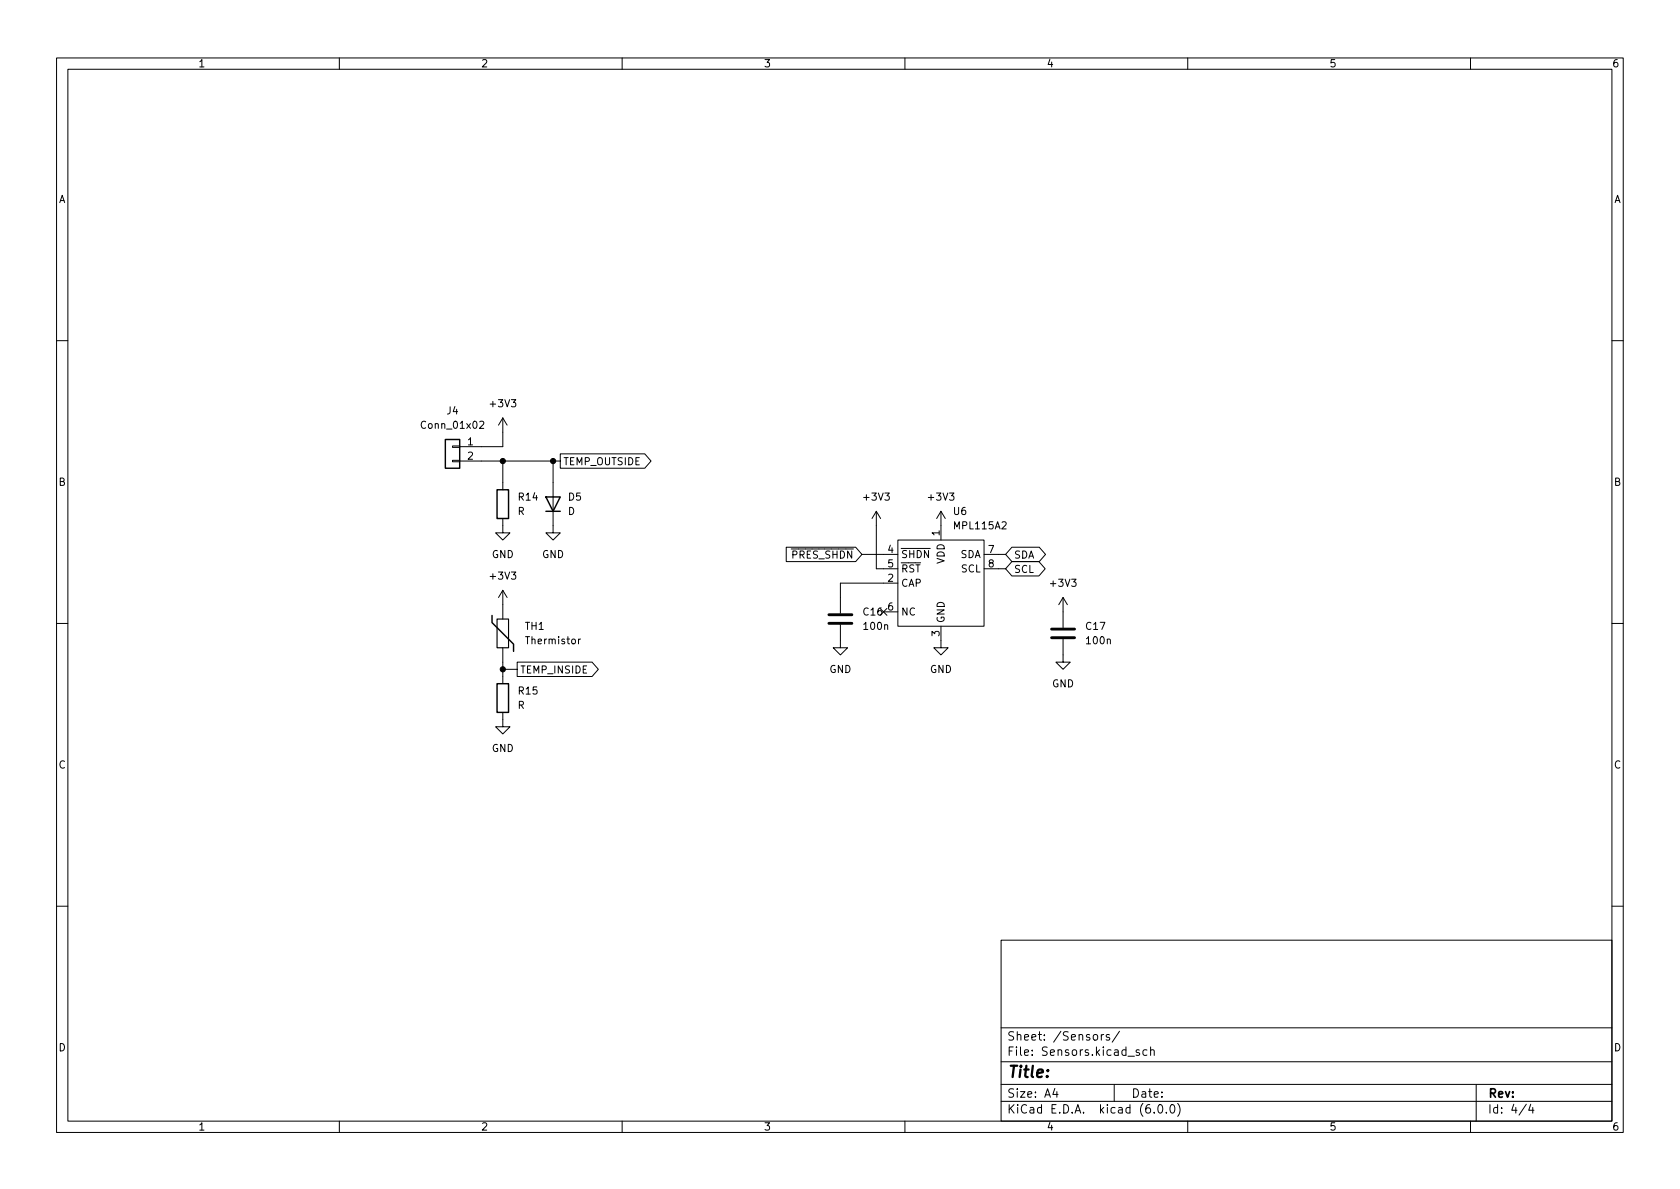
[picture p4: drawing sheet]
<svg xmlns="http://www.w3.org/2000/svg" width="297mm" height="210mm" viewBox="0 0 297 210" stroke-linecap="round" stroke-linejoin="round" font-family="sans-serif">
<g fill="none" stroke="#000" stroke-width=".18">
<path d="M10 10.2h277v190.1h-277zM12 12.2h273v186.1h-273zM60 10.2v2M110 10.2v2M160 10.2v2M210 10.2v2M260 10.2v2M10 60.2h2M80 78.9h1.3v.2h-1.3zM84.8 74.6l.5-.1 .2 .3-.7 1h.7M88.9 73.9l-.8 1.3M88.9 73.9v5.1h-7.6"/>
<path d="M88.9 73.9l.8 1.3M285 60.2h2M80 81.4h1.3v.3h-1.3zM81.3 81.5h17.8M88.9 91.7v2.5h1.3l-1.3 1.3-1.3-1.3h1.3M88.9 81.5v5.1M97.8 81.5v12.7h1.3l-1.3 1.3-1.3-1.3h1.3M99.1 80.3h14.9l1.1 1.2-1.1 1.3h-14.9zM139 96.8h12.3l1.1 1.2-1.1 1.3h-12.3zM152.4 98h6.3M154.9 90.4l-.7 1.3M154.9 90.4v10.2h3.8"/>
<path d="M154.9 90.4l.8 1.3M158.7 95.5h15.3v15.2h-15.3zM166.4 90.4l-.8 1.3M166.4 90.4v5.1M166.4 90.4l.7 1.3M174 98h3.8M178.9 99.3h4.8l1.1 1.3-1.1 1.2h-4.8l-1.1-1.2zM178.9 96.8h4.8l1.2 1.2-1.2 1.3h-4.8l-1.1-1.3zM10 110.2h2M88.9 104.4v5.1M88.9 114.5v6.4M88.9 104.4l-.8 1.3"/>
<path d="M88.9 104.4l.8 1.3M88.9 118.4h2.5M91.4 117.1h13.3l1.1 1.3-1.1 1.2h-13.3zM102.3 113v.9M102.6 113l-.3 .2M148.6 110.5v4h1.3l-1.3 1.3-1.3-1.3h1.3M155.6 107.6l1.2 1.2M156.2 108.2h2.5M156.8 107.6l-1.2 1.2M158.7 103.1h-10.1v5.4M166.4 110.7v3.8h1.2l-1.2 1.3-1.3-1.3h1.3M174 100.6h3.8"/>
<path d="M188 113v4.1h1.2l-1.2 1.3-1.3-1.3h1.3M188 105.7l-.8 1.2M188 105.7v5.3M188 105.7l.7 1.2M285 110.2h2M88.9 126v2.5h1.3l-1.3 1.3-1.3-1.3h1.3M10 160.2h2M177 166.3h108v32h-108zM285 160.2h2M60 198.3v2M110 198.3v2M160 198.3v2"/>
<path d="M177 194.8h108M177 191.8h108M177 187.8h108M177 181.8h108M186.5 192.5l-.4 1h1M186.9 193v1M194.7 182.9v1M195.1 182.9l-.2 .1-.2 .2M196.1 183l-.3-.1-.2 .2v.3l.5 .1v.4h-.5M197 191.8v3M197.9 182.4l-1.3 1.9M201.4 185.7l-.3-.1-.2 .2v.3l.5 .1v.4h-.5"/>
<path d="M202.8 185.7l-.4-.1-.3 .3v.4l.1 .3h.6M203.4 185.8l.2-.2 .4 .1 .1 .9M203.4 185.1v1.5M204.1 196.7v.1M204.9 195.4l.2-.1a.81 .81 0 0 1 .6 .7 .81 .81 0 0 1-.3 .8h-.2a.81 .81 0 0 1-.6-.6 .81 .81 0 0 1 .3-.8zM206.2 196.7v.1M207.1 195.4l.1-.1a.81 .81 0 0 1 .6 .7 .81 .81 0 0 1-.3 .8h-.1a.81 .81 0 0 1-.6-.6 .81 .81 0 0 1 .3-.8zM208.2 195.1a1.72 1.72 0 0 1 0 2.3M210 198.3v2M260 198.3v2M261 191.8v6.5M269.9 195.3l-1.3 1.9"/>
<path d="M270.6 195.3l-.3 1h.9M271 195.8v1"/>
</g>
<path d="M146.6 110.2h4M146.6 108.7h4M185.9 112.8h4.1M185.9 111.2h4.1" fill="none" stroke="#000" stroke-width=".51"/>
<path d="M78.7 77.7h2.6v5.1h-2.6zM87.9 86.6h2v5.1h-2zM96.5 87.9h2.6l-1.3 2.5zM96.5 90.4h2.6M87 108.8v1.3l3.8 3.8v1.3M87.9 120.9h2v5.1h-2z" fill="none" stroke="#000" stroke-width=".25"/>
<path d="M87.9 109.5h2v5h-2z" fill="none" stroke="#000" stroke-width=".2"/>
<g fill="#000" stroke="#000" stroke-width=".18">
<circle cx="88.9" cy="81.5" r=".46"/>
<circle cx="97.8" cy="81.5" r=".46"/>
<circle cx="88.9" cy="118.4" r=".46"/>
</g>
<text font-size="2.8" x="178" y="190.6">Title:</text>
<g font-size="2.1">
<text x="178" y="184">Sheet: /Sensors/</text>
<text x="178" y="186.7">File: Sensors.kicad_sch</text>
<text x="178" y="196.9">KiCad E.D.A. kicad (6.0.0)</text>
<text x="178" y="194.1">Size: A4</text>
<text x="200" y="194.1">Date:</text>
<text x="263" y="194.1">Rev:</text>
<text x="263" y="196.9">Id: 4/4</text>
</g>
<g font-size="1.8">
<text x="35" y="11.9">1</text>
<text x="85" y="11.9">2</text>
<text x="135" y="11.9">3</text>
<text x="185" y="11.9">4</text>
<text x="235" y="11.9">5</text>
<text x="285" y="11.9">6</text>
<text x="10.3" y="35.9">A</text>
<text x="285.3" y="35.9">A</text>
<text x="74.8" y="75.8">Conn_01x02</text>
<text x="79" y="73.3">J4</text>
<text x="86.8" y="72">+3V3</text>
<text x="82.7" y="78.7">1</text>
<text x="82.7" y="81.3">2</text>
<text x="99.5" y="82.3">TEMP_OUTSIDE</text>
<text x="10.3" y="85.9">B</text>
<text x="91.7" y="88.5">R14</text>
<text x="100.5" y="88.5">D5</text>
<text x="152.9" y="88.5">+3V3</text>
<text x="164.3" y="88.5">+3V3</text>
<text x="285.3" y="85.9">B</text>
<text x="91.5" y="91.1">R</text>
<text x="100.4" y="91.1">D</text>
<text x="166.1" y="94.7" transform="rotate(-90 166.1 94.7)">1</text>
<text x="168.6" y="91.1">U6</text>
<text x="168.8" y="93.6">MPL115A2</text>
<text x="86.9" y="98.7">GND</text>
<text x="95.8" y="98.7">GND</text>
<text x="138.8" y="98.8">~{PRES_SHDN}</text>
<text x="157" y="97.8">4</text>
<text x="157" y="100.3">5</text>
<text x="159.3" y="98.7">~{SHDN}</text>
<text x="159.3" y="101.2">~{RST}</text>
<text x="167" y="99.7" transform="rotate(-90 167 99.7)">VDD</text>
<text x="169.7" y="98.7">SDA</text>
<text x="169.9" y="101.2">SCL</text>
<text x="174.8" y="97.8">7</text>
<text x="174.8" y="100.3">8</text>
<text x="179.2" y="101.3">SCL</text>
<text x="179.2" y="98.8">SDA</text>
<text x="86.8" y="102.5">+3V3</text>
<text x="157" y="102.9">2</text>
<text x="157" y="107.9">6</text>
<text x="159.3" y="103.8">CAP</text>
<text x="185.9" y="103.8">+3V3</text>
<text x="92.9" y="111.4">TH1</text>
<text x="93.2" y="113.9">Thermistor</text>
<text x="152.7" y="108.8">C16</text>
<text x="152.9" y="111.4">100n</text>
<text x="159.3" y="108.8">NC</text>
<text x="166.1" y="112.5" transform="rotate(-90 166.1 112.5)">3</text>
<text x="167" y="110.2" transform="rotate(-90 167 110.2)">GND</text>
<text x="192.1" y="111.4">C17</text>
<text x="192.2" y="113.9">100n</text>
<text x="91.9" y="119.1">TEMP_INSIDE</text>
<text x="146.6" y="119">GND</text>
<text x="164.4" y="119">GND</text>
<text x="91.5" y="125.3">R</text>
<text x="91.7" y="122.8">R15</text>
<text x="186" y="121.5">GND</text>
<text x="10.3" y="135.9">C</text>
<text x="86.9" y="133">GND</text>
<text x="285.3" y="135.9">C</text>
<text x="10.3" y="185.9">D</text>
<text x="285.3" y="185.9">D</text>
<text x="35" y="199.9">1</text>
<text x="85" y="199.9">2</text>
<text x="135" y="199.9">3</text>
<text x="185" y="199.9">4</text>
<text x="235" y="199.9">5</text>
<text x="285" y="199.9">6</text>
</g>
</svg>
